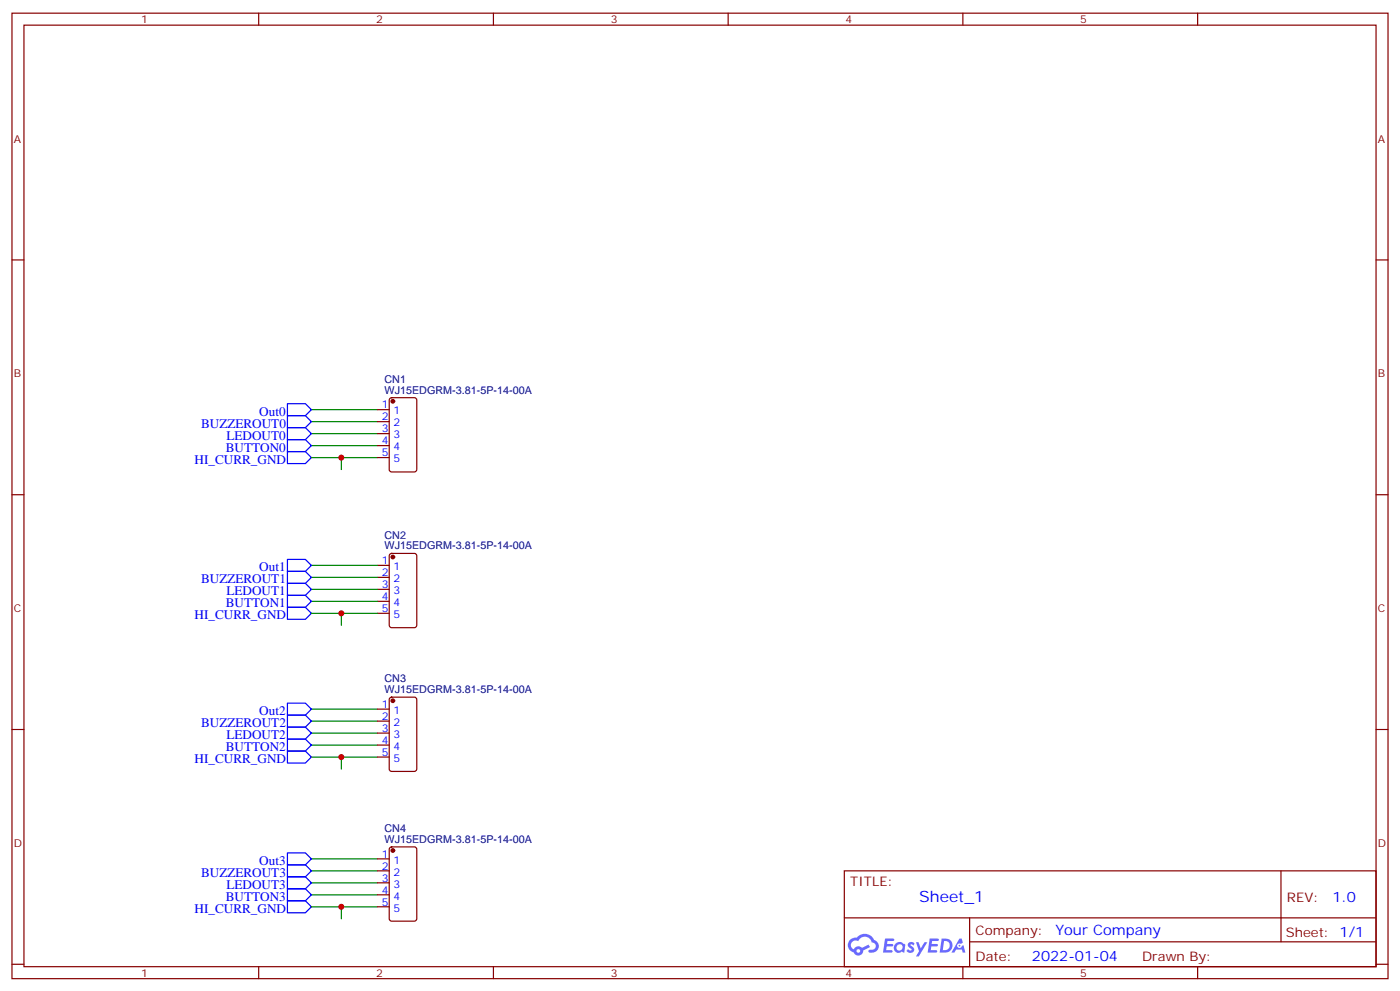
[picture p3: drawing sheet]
<svg xmlns="http://www.w3.org/2000/svg" width="412mm" height="292mm" viewBox="0 0 412 292" stroke-linecap="round" stroke-linejoin="round" font-family="sans-serif">
<g fill="none" stroke="#870000" stroke-width=".35">
<path d="M3.5 3.9h405.4v284.3h-405.4zM7.1 7.4h398.2v277.3h-398.2zM76.2 3.9v3.5M145.3 3.9v3.5M214.5 3.9v3.5M283.6 3.9v3.5M352.8 3.9v3.5M3.5 76.6h3.6M405.3 76.6h3.6M3.5 145.7h3.6M405.3 145.7h3.6M3.5 214.8h3.6"/>
<path d="M405.3 214.8h3.6M248.7 256.5h156.6v28.2h-156.6zM377.3 256.5v20.9M248.7 270.3h156.5M285.6 277.4h119.6M285.6 270.3v14.1M3.5 284h3.6M76.2 284.7v3.5M145.3 284.7v3.5M214.5 284.7v3.5M283.6 284.7v3.5M352.8 284.7v3.5"/>
<path d="M405.3 284h3.6"/>
</g>
<g fill="#5487ff">
<path d="M267.7 277.6a1.22 1.22 0 0 1 1.7 .3l-.4 .6a.47 .47 0 0 0-.3-.4 .47 .47 0 0 0-.5 .2l.1 .2a1.14 1.14 0 0 1 .8 1.8 1.14 1.14 0 0 1-1.9-.1l-.2-.1 .5-.6 .7 .4a.29 .29 0 0 0 .3-.2 .29 .29 0 0 0-.2-.3 1.04 1.04 0 0 1-.6-1.8z"/>
<path d="M260.7 276.4h2.4l.3 .2-.2 .5h-1.8l-.1 .9h1.5l.3 .4-.3 .3h-1.6l-.2 1.1 1.7 .1 .2 .3-.2 .3-2.6 .1z"/>
<path d="M273.8 276.4h2.4l.3 .2-.1 .5h-1.8l-.2 .9h1.6l.3 .4-.4 .3h-1.6l-.1 1.1 1.7 .1 .2 .3-.2 .3h-2.6z"/>
<path d="M282.6 276.4h.7l.3 1.3-.6 .3a.69 .69 0 0 0-1 .2 .69 .69 0 0 0 .4 1 .69 .69 0 0 0 .9-.6l.5-.3 .6 2.2h-.8l-.2-.8h-1.8l-.5 .8h-.8z"/>
<path d="M269.8 277.5h.8l.6 1.8 1.1-1.8h.9l-2.6 4.2h-.8l.9-1.6z"/>
<path d="M277.4 276.4l-.6 4.2h1.3a2.11 2.11 0 0 0 2.5-2.2 2.11 2.11 0 0 0-2.5-2zM278.1 277.1a1.39 1.39 0 0 1 1.7 1.5 1.39 1.39 0 0 1-1.8 1.2h-.3z"/>
<path d="M263.7 278a1.54 1.54 0 0 0-.1 2.2 1.54 1.54 0 0 0 2.2 .1l.6 .3 .3-2.3-.2-.3h-.4a1.49 1.49 0 0 0-2.4 0zM264 279a.94 .94 0 0 1 1.8 0 .94 .94 0 0 1-1.8 0z"/>
<path d="M250.4 276.8a2.18 2.18 0 0 0 1.1 3.7 1.44 1.44 0 0 0 1.6 .9 1.44 1.44 0 0 0 1.2-1.5l2-1-.5-.7-1.9 1a1.47 1.47 0 0 0-2.4 .4 1.39 1.39 0 0 1-.7-1.9 1.39 1.39 0 0 1 2-.5 2.12 2.12 0 0 1 2.2-1.3 2.12 2.12 0 0 1 1.9 1.7 1.14 1.14 0 0 1 1.1 1.4 1.14 1.14 0 0 1-1.7 .7 .43 .43 0 0 0-.5 .4 .43 .43 0 0 0 .4 .5 1.98 1.98 0 0 0 2.5-1.3 1.98 1.98 0 0 0-1.2-2.5 3.1 3.1 0 0 0-5.3-.7l-.9 .1zM252.3 280.1a.55 .55 0 0 1 1.1 0 .55 .55 0 0 1-1.1 0z"/>
<circle cx="282.6" cy="278.5" r=".26"/>
</g>
<g fill="none" stroke="#870000" stroke-width=".35">
<path d="M114.9 117.3l.5-.2h6.7l.6 .5 .1 20.7-.5 .6-6.9 .1-.7-.5v-20.7zM111.1 120.7h3.6M111.1 124.2h3.6M111.1 127.7h3.6M111.1 131.2h3.6M111.1 134.8h3.6M111.1 166.5h3.6M111.1 170h3.6M111.1 173.6h3.6M111.1 177.1h3.6M114.9 163.2l.5-.2h6.7l.6 .4 .1 20.8-.5 .6-6.9 .1-.7-.5v-20.7zM111.1 180.6h3.6"/>
<path d="M111.1 208.8h3.6M111.1 212.4h3.6M111.1 215.9h3.6M111.1 219.4h3.6M114.9 205.5l.5-.2h6.7l.6 .4 .1 20.8-.5 .6-6.9 .1-.7-.5v-20.7zM111.1 223h3.6M111.1 252.9h3.6M111.1 256.5h3.6M111.1 260h3.6M114.9 249.6l.5-.2h6.7l.6 .4 .1 20.8-.5 .6-6.9 .1-.7-.5v-20.7zM111.1 263.5h3.6M111.1 267.1h3.6"/>
</g>
<g fill="#870000" stroke="#870000" stroke-width=".35">
<circle cx="115.7" cy="164" r=".53"/>
<circle cx="115.7" cy="118.2" r=".53"/>
<circle cx="115.7" cy="206.4" r=".53"/>
<circle cx="115.7" cy="250.5" r=".53"/>
</g>
<g fill="none" stroke="#008700" stroke-width=".35">
<path d="M91.7 120.7h19.4M91.7 124.2h19.4M91.7 127.7h19.4M91.7 131.2h19.4M91.7 134.8h8.8M111.1 134.8h-10.6v3.5M91.7 177.1h19.4M91.7 173.6h19.4M91.7 170h19.4M91.7 166.5h19.4M91.7 180.6h8.8M111.1 180.6h-10.6v3.6"/>
<path d="M91.7 208.8h19.4M91.7 212.4h19.4M91.7 215.9h19.4M91.7 219.4h19.4M91.7 223h8.8M111.1 223h-10.6v3.5M91.7 260h19.4M91.7 256.5h19.4M91.7 252.9h19.4M91.7 263.5h19.4M91.7 267.1h8.8M111.1 267.1h-10.6v3.5"/>
</g>
<g fill="none" stroke="#00f" stroke-width=".35">
<path d="M84.7 118.9h5.3l1.7 1.8-1.7 1.7h-5.3zM84.7 129.5h5.3l1.7 1.7-1.7 1.8h-5.3zM84.7 125.9h5.3l1.7 1.8-1.7 1.8h-5.3zM84.7 122.4h5.3l1.7 1.8-1.7 1.7h-5.3zM84.7 133h5.3l1.7 1.8-1.7 1.7h-5.3zM84.7 175.3h5.3l1.7 1.8-1.7 1.8h-5.3zM84.7 164.7h5.3l1.7 1.8-1.7 1.8h-5.3zM84.7 171.8h5.3l1.7 1.8-1.7 1.7h-5.3zM84.7 168.3h5.3l1.7 1.7-1.7 1.8h-5.3zM84.7 178.9h5.3l1.7 1.7-1.7 1.8h-5.3zM84.7 217.7h5.3l1.7 1.7-1.7 1.8h-5.3zM84.7 207.1h5.3l1.7 1.7-1.7 1.8h-5.3z"/>
<path d="M84.7 214.1h5.3l1.7 1.8-1.7 1.8h-5.3zM84.7 210.6h5.3l1.7 1.8-1.7 1.7h-5.3zM84.7 221.2h5.3l1.7 1.8-1.7 1.7h-5.3zM84.7 251.2h5.3l1.7 1.7-1.7 1.8h-5.3zM84.7 258.2h5.3l1.7 1.8-1.7 1.8h-5.3zM84.7 254.7h5.3l1.7 1.8-1.7 1.7h-5.3zM84.7 261.8h5.3l1.7 1.7-1.7 1.8h-5.3zM84.7 265.3h5.3l1.7 1.8-1.7 1.7h-5.3z"/>
</g>
<g fill="#c00">
<circle cx="100.5" cy="267.1" r=".88"/>
<circle cx="100.5" cy="223" r=".88"/>
<circle cx="100.5" cy="180.6" r=".88"/>
<circle cx="100.5" cy="134.8" r=".88"/>
</g>
<text font-size="4.6" fill="#00f" x="270.8" y="265.5">Sheet_1</text>
<g font-size="4.2" fill="#00f">
<text x="392.5" y="265.7">1.0</text>
<text x="310.9" y="275.3">Your Company</text>
<text x="304" y="283.1">2022-01-04</text>
</g>
<g font-size="3.9" fill="#00f">
<text x="59.2" y="125.9">BUZZEROUT0</text>
<text x="76.4" y="122.4">Out0</text>
<text x="66.7" y="129.5">LEDOUT0</text>
<text x="57.3" y="136.5">HI_CURR_GND</text>
<text x="66.5" y="133">BUTTON0</text>
<text x="59.2" y="171.8">BUZZEROUT1</text>
<text x="76.4" y="168.3">Out1</text>
<text x="66.5" y="178.9">BUTTON1</text>
<text x="66.7" y="175.3">LEDOUT1</text>
<text x="57.3" y="182.4">HI_CURR_GND</text>
<text x="59.2" y="214.1">BUZZEROUT2</text>
<text x="76.4" y="210.6">Out2</text>
<text x="66.5" y="221.2">BUTTON2</text>
<text x="66.7" y="217.7">LEDOUT2</text>
<text x="57.3" y="224.7">HI_CURR_GND</text>
<text x="76.4" y="254.7">Out3</text>
<text x="59.2" y="258.2">BUZZEROUT3</text>
<text x="66.7" y="261.8">LEDOUT3</text>
<text x="57.3" y="268.8">HI_CURR_GND</text>
<text x="66.5" y="265.3">BUTTON3</text>
</g>
<g font-size="3.9" fill="#800">
<text x="250.5" y="261.1">TITLE:</text>
<text x="379.1" y="265.7">REV:</text>
<text x="287.4" y="275.3">Company:</text>
<text x="378.7" y="275.9">Sheet: 1/1</text>
<text x="287.4" y="282.9">Date:</text>
<text x="336.4" y="283">Drawn By:</text>
</g>
<g font-size="3.2" fill="#800">
<text x="41.6" y="6.9">1</text>
<text x="110.8" y="6.9">2</text>
<text x="179.9" y="6.9">3</text>
<text x="249.1" y="6.9">4</text>
<text x="318.2" y="6.9">5</text>
<text x="4.1" y="42">A</text>
<text x="405.9" y="42">A</text>
<text x="4.1" y="111.1">B</text>
<text x="405.9" y="111.1">B</text>
<text x="4.1" y="180.3">C</text>
<text x="405.9" y="180.3">C</text>
<text x="4.1" y="249.4">D</text>
<text x="405.9" y="249.4">D</text>
<text x="41.6" y="287.7">1</text>
<text x="110.8" y="287.7">2</text>
<text x="179.9" y="287.7">3</text>
<text x="249.1" y="287.7">4</text>
<text x="318.2" y="287.7">5</text>
</g>
<g font-size="3.2" fill="#000080">
<text x="113.3" y="112.8">CN1</text>
<text x="113.3" y="115.9">WJ15EDGRM-3.81-5P-14-00A</text>
<text x="113.3" y="161.8">WJ15EDGRM-3.81-5P-14-00A</text>
<text x="113.3" y="158.7">CN2</text>
<text x="113.3" y="201">CN3</text>
<text x="113.3" y="204.1">WJ15EDGRM-3.81-5P-14-00A</text>
<text x="113.3" y="245.1">CN4</text>
<text x="113.3" y="248.2">WJ15EDGRM-3.81-5P-14-00A</text>
</g>
<g font-size="3.2" fill="#00f">
<text x="112.5" y="120.3">1</text>
<text x="112.5" y="123.8">2</text>
<text x="116" y="122.1">1</text>
<text x="116" y="125.6">2</text>
<text x="112.5" y="127.4">3</text>
<text x="112.5" y="130.9">4</text>
<text x="116" y="129.1">3</text>
<text x="112.5" y="134.4">5</text>
<text x="116" y="132.6">4</text>
<text x="116" y="136.2">5</text>
<text x="112.5" y="166.2">1</text>
<text x="116" y="167.9">1</text>
<text x="112.5" y="169.7">2</text>
<text x="112.5" y="173.2">3</text>
<text x="116" y="171.4">2</text>
<text x="112.5" y="176.7">4</text>
<text x="116" y="175">3</text>
<text x="116" y="178.5">4</text>
<text x="112.5" y="180.3">5</text>
<text x="116" y="182">5</text>
<text x="112.5" y="208.5">1</text>
<text x="112.5" y="212">2</text>
<text x="112.5" y="215.5">3</text>
<text x="116" y="210.3">1</text>
<text x="116" y="213.8">2</text>
<text x="112.5" y="219.1">4</text>
<text x="116" y="217.3">3</text>
<text x="116" y="220.8">4</text>
<text x="112.5" y="222.6">5</text>
<text x="116" y="224.4">5</text>
<text x="112.5" y="252.6">1</text>
<text x="112.5" y="256.1">2</text>
<text x="116" y="254.4">1</text>
<text x="116" y="257.9">2</text>
<text x="112.5" y="259.6">3</text>
<text x="112.5" y="263.2">4</text>
<text x="116" y="261.4">3</text>
<text x="112.5" y="266.7">5</text>
<text x="116" y="264.9">4</text>
<text x="116" y="268.5">5</text>
</g>
</svg>
